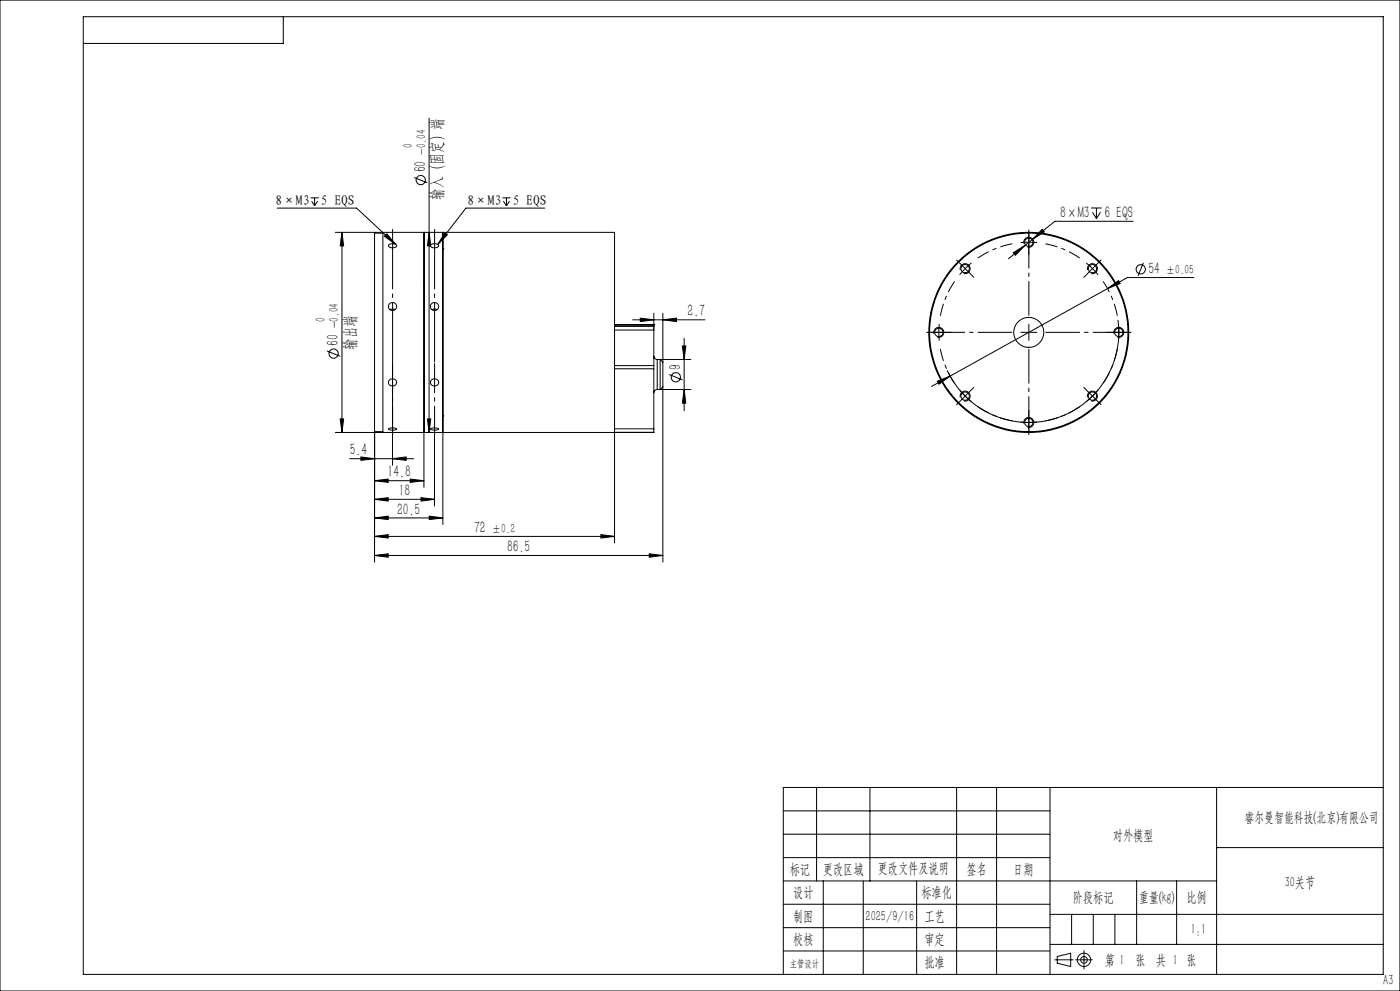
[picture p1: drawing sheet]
<svg xmlns="http://www.w3.org/2000/svg" width="420mm" height="297mm" viewBox="0 0 420 297" stroke-linecap="round" stroke-linejoin="round" font-family="sans-serif">
<g fill="none" stroke="#000" stroke-width=".3">
<path d="M0 0h420v297h-420zM25 5h390v287h-390zM85 5v8h-60M128.7 35.4v94.2M93.2 59.3h2.4M94.4 59.3v2.4M124.2 53.2l4 1.6M150.7 59.3h2.4M151.9 59.3v2.4M83.1 62.4h23.9l11.7 10.8M93.5 60.3l.9 1.4M95.3 60.3l-.9 1.4"/>
<path d="M100.6 69.6h83.8v93.1M102.6 69.6l.5 4.1h-1zM102.6 69.6v60M114.9 69.6v60M114.9 69.9h-2.5v59.5M116 70.1l2.7 3.1-3.4-2.4zM116.6 73.4a1.74 1.74 0 0 1 2.4 .3 1.49 1.49 0 0 1-2.5-.1zM127.2 69.6v76.5M127.2 69.6v60M128.7 69.6l.5 4.1h-1zM129.2 73.4a1.74 1.74 0 0 1 2.4 .3 1.49 1.49 0 0 1-2.5-.1zM132.9 74.6h.1"/>
<path d="M132.9 69.6v87.6M133.5 69.7l.7 .6-2.9 3zM151 60.3l.9 1.4M152.9 60.3l-1 1.4M163.4 62.4h-23.6l-8.5 10.9M304 75.7l3.5-2.1-2.9 2.9zM307.2 73a1.5 1.5 0 0 1 1.3-1.9 1.5 1.5 0 0 1 1.6 1.7 1.5 1.5 0 0 1-1.8 1.3M309.8 71.7l-7.3 5.8M312.7 68.7l.6 .8-3.5 2.2zM327.3 62.3h3.2M327.7 63.6l1.2 1.9M328.9 62.3v3.2"/>
<path d="M330.1 63.6l-1.2 1.9M339.9 66.3h-23.5l-6.6 5.4M343 78.7l-1.6 4M117 92.8l.8-.2 .7 .2M127.2 85.6h.1M129.6 92.8l.8-.2 .7 .2M184.4 97.8h11.7v1.1M184.4 97.4h11.7M184.4 98.9h11.7M189.8 95.8h21.7M192.1 95.4l4 .4-4 .6zM196.1 98.9v10.7"/>
<path d="M196.1 97.4h.1M196.1 93.9v5M198.9 95.8l4.1-.4v1zM198.9 93.9v14.6M288.1 80.9a1.51 1.51 0 0 1 1.3-1.9 1.51 1.51 0 0 1 1.6 1.7 1.51 1.51 0 0 1-1.9 1.3M326.3 80.9a1.5 1.5 0 0 1 1.3-1.9 1.5 1.5 0 0 1 1.6 1.7 1.5 1.5 0 0 1-1.9 1.3M332.2 86.5l3.4-2.4 .5 .9zM332.2 86.5l-47.2 26.2M335.4 95.9a27 27 0 0 1-19.2 29.6 27 27 0 0 1-32.1-14.6M358.2 83.2h-20l-6 3.3M98.1 105.2l4 1.6M116.9 113.8a1.15 1.15 0 0 1 1.8 .1 1.15 1.15 0 0 1-.7 1.8 1.11 1.11 0 0 1-1.3-.5 1.11 1.11 0 0 1 .2-1.4z"/>
<path d="M117.8 108.6v30.8M127.2 113.6h.1M129.5 113.8a1.15 1.15 0 0 1 1.8 .1 1.15 1.15 0 0 1-.7 1.8 1.11 1.11 0 0 1-1.3-.5 1.11 1.11 0 0 1 .2-1.4zM184.4 109.6h11.7M184.4 110.5h11.7M196.1 106.7a1.02 1.02 0 0 0 1.1 1M196.1 109.6v.9M196.1 110.5v18M197.2 116.7a1.09 1.09 0 0 0-1.1 1.1M197.2 107.7v9M197.2 116.7h10.1M197.2 107.7h10.1"/>
<path d="M198.9 116v52.5M198.9 108.5l-.9-.8v9l.9-.7M198.9 108.5v7.5M200.8 112.3l3.9 1.5M204.7 103.7h1l-.5 4zM205.2 116.7l.5 4.1h-1zM205.2 101.4v21.7M280.2 100a1.51 1.51 0 0 1 1.3-1.9 1.51 1.51 0 0 1 1.6 1.6 1.51 1.51 0 0 1-1.9 1.4M281.2 114.3l3.8-1.6-3.3 2.4zM285 112.7l-5.5 3.1M288.1 119.1a1.51 1.51 0 0 1 1.3-1.9 1.51 1.51 0 0 1 1.6 1.6 1.51 1.51 0 0 1-1.9 1.4M326 116.9l3.5 3.6"/>
<path d="M326.3 119.1a1.5 1.5 0 0 1 1.3-1.9 1.5 1.5 0 0 1 1.6 1.6 1.5 1.5 0 0 1-1.9 1.4M329.4 116.9l-3.5 3.5M334.2 100a1.5 1.5 0 0 1 1.3-1.9 1.5 1.5 0 0 1 1.6 1.7 1.5 1.5 0 0 1-1.9 1.3M102.1 125.6h1l-.5 4zM104.9 137.5h19.2M108.3 136.9l4.1 .6-4.1 .5zM112.4 129.4v39.1M112.4 129.4h2.5M116.5 128.5a2.49 2.49 0 0 1 2.5 .1 2.51 2.51 0 0 1-2.5-.1zM117.8 137.5l4-.6v1.1zM128.2 125.6h1l-.5 4zM129.2 128.4a2.85 2.85 0 0 1 2.4 .2 2.51 2.51 0 0 1-2.5-.1z"/>
<path d="M130.4 130.6v21.1M132.9 124.6h.1M184.4 128.5h11.7M196.1 128.5v1.1M196.1 129.6h-95.5M196.1 129.6h.1M307.2 127a1.5 1.5 0 0 1 1.3-1.9 1.5 1.5 0 0 1 1.6 1.6 1.5 1.5 0 0 1-1.8 1.4M112.4 144.1l4.1-.5v1zM112.4 149.6l4.1-.4v1zM112.4 155.2l4.1-.5v1zM112.4 144.1h14.8M112.4 149.6h18"/>
<path d="M112.4 155.2h20.5M123.1 143.6l4.1 .5-4.1 .5zM126.3 149.2l4.1 .4-4.1 .6zM128.8 154.7l4.1 .5-4.1 .5zM112.4 160.8l4.1-.6v1.1zM112.4 166.5l4.1-.5v1zM112.4 160.8h72M112.4 166.5h86.5M180.3 160.2l4.1 .6-4.1 .5zM194.8 166l4.1 .5-4.1 .5zM245 236v28M261 236v28"/>
<path d="M287 236v56M299 236v56M315 236v56M365 236v56M415 236h-180v56M235 257h80M235 250h80M235 243h80M365 254h50M235 264h130M235 278h80M235 271h80"/>
<path d="M247 264v28M259 264v28M275 264v28M315 274h100M321.5 274v9M328 274v9M334.5 274v9M341 264v19M353 264v19M235 285h80M315 283h100"/>
<circle cx="126.2" cy="54" r="1.38"/>
<circle cx="308.6" cy="72.6" r="1.25"/>
<circle cx="117.7" cy="91.8" r="1.23"/>
<circle cx="130.3" cy="91.8" r="1.23"/>
<circle cx="281.7" cy="99.6" r="1.24"/>
<circle cx="289.6" cy="80.5" r="1.24"/>
<circle cx="308.6" cy="99.6" r="4.5"/>
<circle cx="308.6" cy="99.6" r="29.8"/>
<circle cx="308.6" cy="99.6" r="30"/>
<circle cx="327.7" cy="80.5" r="1.24"/>
<circle cx="335.6" cy="99.6" r="1.24"/>
<circle cx="342.2" cy="80.7" r="1.39"/>
<circle cx="100.1" cy="106" r="1.38"/>
<circle cx="202.7" cy="113.1" r="1.39"/>
<circle cx="289.6" cy="118.7" r="1.26"/>
<circle cx="327.7" cy="118.7" r="1.26"/>
<circle cx="308.6" cy="126.6" r="1.25"/>
</g>
<g fill="none" stroke="#0a0605" stroke-width=".3">
<path d="M316.4 287.7h5.5M317.2 286.7l4-1v4l-4-1zM322.7 287.7h5M325.2 284.9v5.5"/>
<circle cx="325.2" cy="287.7" r="1.01"/>
<circle cx="325.2" cy="287.7" r="2"/>
</g>
<g fill="none" stroke="#000" stroke-width=".3" stroke-dasharray="30.5 1.3 1.3 1.3" stroke-linecap="butt">
<path d="M287.8 78.7l-.9-.8M308.7 72.6l-2.5 .1M308.7 72.6l2.4 .1M308.7 72.6v-2.5M308.7 72.6v2.5M308.7 70.1v-1.3M308.7 75.1v1.2M329.5 78.7l.9-.8M279.2 99.6h-1.3M281.7 99.6l.1 2.5M281.7 99.6l.1-2.5M281.7 99.6h-2.5"/>
<path d="M281.7 99.6h2.5M284.2 99.6h1.2M289.6 80.5l-1.7 1.9M289.6 80.5l1.8-1.7M289.6 80.5l-1.8-1.8M289.6 80.5l1.7 1.8M291.3 82.3l.9 .9M308.7 99.6v-2.5M308.7 99.6h-2.5M308.7 99.6v2.5M308.7 99.6h2.5M326 82.3l-.9 .9"/>
<path d="M327.7 80.5l-1.8-1.7M327.7 80.5l1.7 1.9M327.7 80.5l1.8-1.8M327.7 80.5l-1.7 1.8M333.2 99.6h-1.3M335.7 99.6l-.2-2.5M335.7 99.6l-.2 2.5M335.7 99.6h2.5M335.7 99.6h-2.5M338.2 99.6h1.2M289.6 118.7l1.8 1.7M289.6 118.7l-1.7-1.9"/>
<path d="M289.6 118.7l-1.8 1.8M289.6 118.7l1.7-1.8M291.3 116.9l.9-.9M326 116.9l-.9-.9M287.8 120.5l-.9 .8M308.7 126.6l2.4-.1M308.7 126.6l-2.5-.1M308.7 126.6v2.5M308.7 126.6v-2.5M308.7 129.1v1.2M308.7 124.1v-1.3M329.5 120.5l.9 .8"/>
</g>
<path d="M303.7 73.1l-2.9 .7-2.8 1-4.6 2.5M323.9 77.3l-2.6-1.5-2.7-1.3-5-1.4M286.4 84.3l-1.6 2.6-1.2 2.7-1.5 5M335.2 94.6l-.7-2.9-1-2.8-2.6-4.6M282.1 104.6l.7 2.9 1.1 2.8 2.5 4.5M330.9 114.8l1.6-2.5 1.2-2.7 1.5-5M293.4 121.9l2.6 1.5 2.7 1.3 5 1.4M313.6 126.1l2.9-.7 2.8-1 4.6-2.5" fill="none" stroke="#000" stroke-width=".3" stroke-dasharray="30.5 1.3 1.3 1.3" stroke-dashoffset="26.8" stroke-linecap="butt"/>
<path d="M117.8 108.6v-40M130.4 108.6v-40" fill="none" stroke="#000" stroke-width=".3" stroke-dasharray="30.5 1.3 1.3 1.3" stroke-dashoffset="12.4" stroke-linecap="butt"/>
<path d="M117.8 108.8v21.8M130.4 108.8v21.8" fill="none" stroke="#000" stroke-width=".3" stroke-dasharray="30.5 1.3 1.3 1.3" stroke-dashoffset="21.5" stroke-linecap="butt"/>
<path d="M303.7 99.6h-24.5M308.7 94.6v-24.5M313.7 99.6h24.5M308.7 104.6v24.5" fill="none" stroke="#000" stroke-width=".3" stroke-dasharray="30.5 1.3 1.3 1.3" stroke-dashoffset="20.1" stroke-linecap="butt"/>
<g fill="#000">
<path d="M102.6 69.6l.5 4.1h-1zM102.1 125.6h1l-.5 4zM204.7 103.7h1l-.5 4zM205.2 116.7l.5 4.1h-1z"/>
<path d="M133.5 69.7l.7 .6-2.9 3zM116 70.1l2.7 3.1-3.4-2.4z"/>
<path d="M108.3 136.9l4.1 .6-4.1 .5zM117.8 137.5l4-.6v1.1zM112.4 144.1l4.1-.5v1zM123.1 143.6l4.1 .5-4.1 .5zM112.4 149.6l4.1-.4v1zM126.3 149.2l4.1 .4-4.1 .6zM112.4 160.8l4.1-.6v1.1zM180.3 160.2l4.1 .6-4.1 .5zM112.4 155.2l4.1-.5v1zM128.8 154.7l4.1 .5-4.1 .5zM112.4 166.5l4.1-.5v1zM194.8 166l4.1 .5-4.1 .5zM192.1 95.4l4 .4-4 .6zM198.9 95.8l4.1-.4v1zM281.2 114.3l.5 .8 3.3-2.4zM332.2 86.5l3.9-1.5-.5-.9zM304 75.7l.6 .8 2.9-2.9zM312.7 68.7l-2.9 3 3.5-2.2z"/>
<path d="M128.2 125.6h1l-.5 4zM128.7 69.6l.5 4.1h-1z"/>
</g>
<g font-size="5">
<text x="127.7" y="51.7" transform="rotate(-90 127.7 51.7)">60</text>
<text x="132.7" y="59.8" transform="rotate(-90 132.7 59.8)">输入（固定）端</text>
<text x="318.1" y="65.3">8×M3</text>
<text x="331.4" y="65.3">6 EQS</text>
<text x="344.5" y="82.2">54</text>
<text x="206.2" y="94.8">2.7</text>
<text x="101.6" y="103.7" transform="rotate(-90 101.6 103.7)">60</text>
<text x="106.5" y="104.8" transform="rotate(-90 106.5 104.8)">输出端</text>
<text x="204.3" y="110.7" transform="rotate(-90 204.3 110.7)">9</text>
<text x="104.9" y="136.4">5.4</text>
<text x="116.3" y="143.1">14.8</text>
<text x="119.6" y="148.6">18</text>
<text x="119.1" y="154.2">20.5</text>
<text x="142.2" y="159.7">72</text>
<text x="152.1" y="165.5">86.5</text>
</g>
<g font-size="4.4">
<text x="333.9" y="251.7">对外模型</text>
<text x="236.9" y="261.9">标记</text>
<text x="246.9" y="261.9">更改区域</text>
<text x="263.3" y="261.8">更改文件及说明</text>
<text x="289.9" y="261.9">签名</text>
<text x="303.9" y="261.9">日期</text>
<text x="237.9" y="268.9">设计</text>
<text x="276.4" y="268.9">标准化</text>
<text x="385.4" y="265.9">30关节</text>
<text x="237.9" y="275.9">制图</text>
<text x="259.7" y="275.9">2025/9/16</text>
<text x="277.3" y="275.9">工艺</text>
<text x="321.9" y="270.4">阶段标记</text>
<text x="341.6" y="270.4">重量(kg)</text>
<text x="355.9" y="270.4">比例</text>
<text x="357.2" y="279.8">1:1</text>
<text x="237.9" y="282.9">校核</text>
<text x="277.3" y="282.9">审定</text>
<text x="277.3" y="289.9">批准</text>
<text x="331.4" y="289.2">第 1</text>
<text x="340.6" y="289.2">张 共 1 张</text>
<text x="415" y="295.2">A3</text>
</g>
<text font-size="4.2" x="373.4" y="246.3">睿尔曼智能科技(北京)有限公司</text>
<g font-size="4.1">
<text x="82.7" y="61.6">8×M3</text>
<text x="96.3" y="61.6">5 EQS</text>
<text x="140.2" y="61.6">8×M3</text>
<text x="153.8" y="61.6">5 EQS</text>
</g>
<g font-size="4">
<text x="123.7" y="44.4" transform="rotate(-90 123.7 44.4)">0</text>
<text x="127.7" y="46.4" transform="rotate(-90 127.7 46.4)">-0.04</text>
<text x="349.8" y="82.2">±0.05</text>
<text x="97.6" y="96.4" transform="rotate(-90 97.6 96.4)">0</text>
<text x="101.6" y="98.4" transform="rotate(-90 101.6 98.4)">-0.04</text>
<text x="147.5" y="159.7">±0.2</text>
</g>
<text font-size="3.1" x="236.9" y="289.9">主管设计</text>
</svg>
